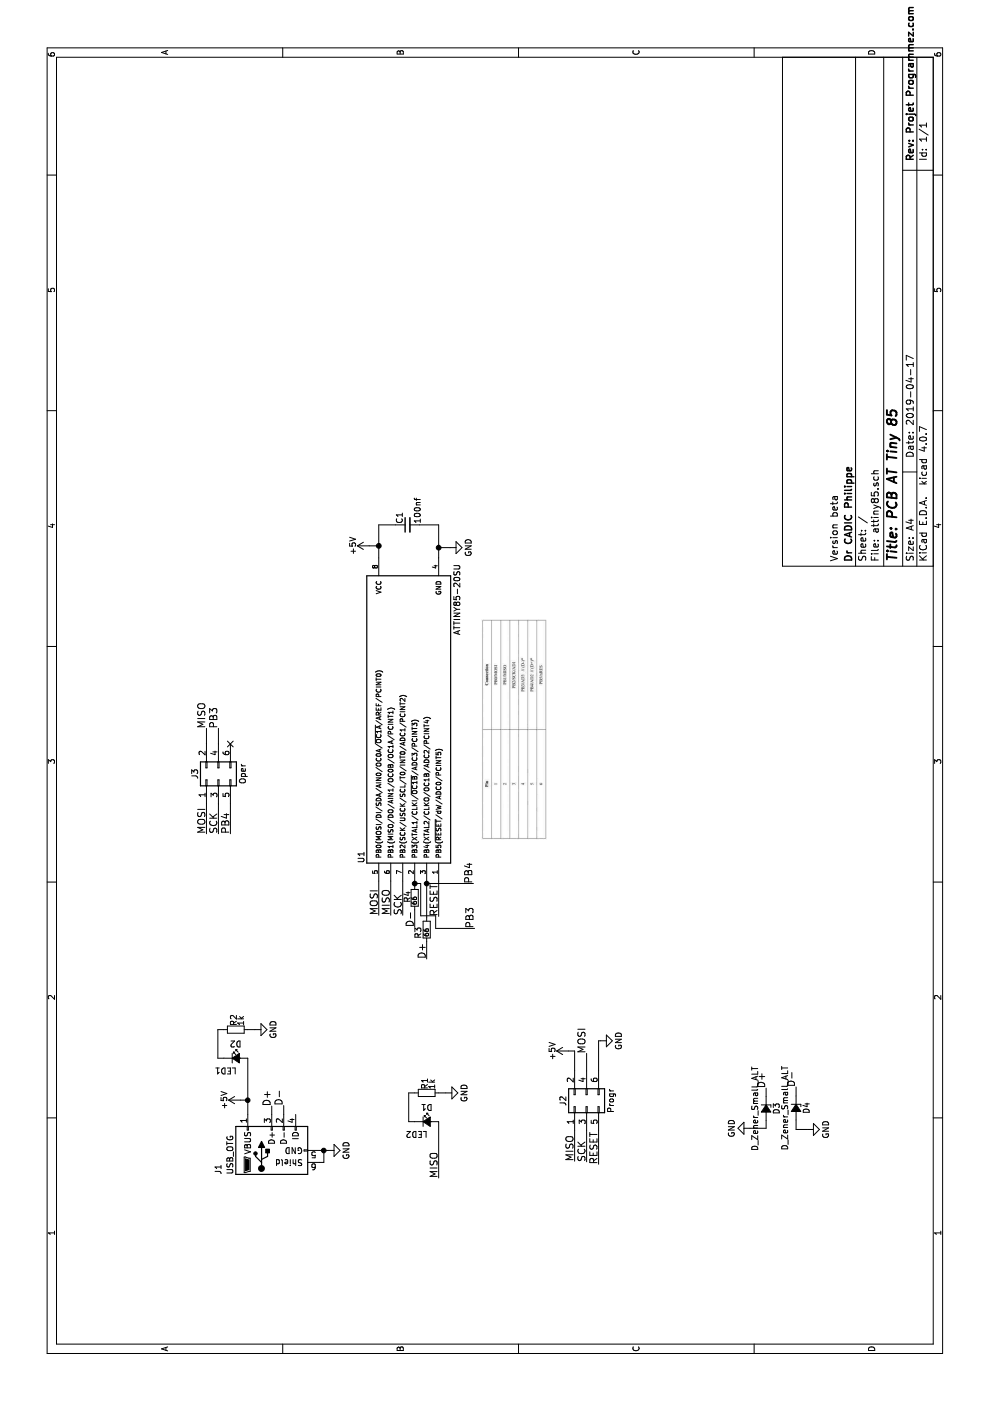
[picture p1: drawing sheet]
EESchema Schematic File Version 2
LIBS:attiny85-rescue
LIBS:power
LIBS:device
LIBS:switches
LIBS:relays
LIBS:motors
LIBS:transistors
LIBS:conn
LIBS:linear
LIBS:regul
LIBS:74xx
LIBS:cmos4000
LIBS:adc-dac
LIBS:memory
LIBS:xilinx
LIBS:microcontrollers
LIBS:dsp
LIBS:microchip
LIBS:analog_switches
LIBS:motorola
LIBS:texas
LIBS:intel
LIBS:audio
LIBS:interface
LIBS:digital-audio
LIBS:philips
LIBS:display
LIBS:cypress
LIBS:siliconi
LIBS:opto
LIBS:atmel
LIBS:contrib
LIBS:valves
LIBS:attiny85-cache
EELAYER 25 0
EELAYER END
$Descr A4 11693 8268
encoding utf-8
Sheet 1 1
Title "PCB AT Tiny 85"
Date "2019-04-17"
Rev "Projet Programmez.com"
Comp "Dr CADIC Philippe"
Comment1 "Version beta"
Comment2 ""
Comment3 ""
Comment4 ""
$EndDescr
$Comp
L ATTINY85-20SU U1
U 1 1
P 5690 3415
F 0 "U1" H 4540 3815 50  0000 C CNN
F 1 "ATTINY85-20SU" H 6690 3015 50  0000 C CNN
F 2 "Housings_SOIC:SOIC-8_3.9x4.9mm_Pitch1.27mm" H 6640 3415 50  0001 C CIN
F 3 "" H 5690 3415 50  0001 C CNN
	1    5690 3415
	1    0    0    -1  
$EndComp
$Comp
L USB_OTG J1
U 1 1
P 2090 2270
F 0 "J1" H 1890 2720 50  0000 L CNN
F 1 "USB_OTG" H 1890 2620 50  0000 L CNN
F 2 "Connectors_USB:USB_Micro-B_Molex-105017-0001" H 2240 2220 50  0001 C CNN
F 3 "" H 2240 2220 50  0001 C CNN
	1    2090 2270
	1    0    0    -1  
$EndComp
$Comp
L GND #PWR01
U 1 1
P 7125 3760
F 0 "#PWR01" H 7125 3510 50  0001 C CNN
F 1 "GND" H 7125 3610 50  0000 C CNN
F 2 "" H 7125 3760 50  0001 C CNN
F 3 "" H 7125 3760 50  0001 C CNN
	1    7125 3760
	1    0    0    -1  
$EndComp
Wire Wire Line
	7040 3665 7315 3665
Wire Wire Line
	7125 3665 7125 3760
$Comp
L +5V #PWR02
U 1 1
P 2510 2010
F 0 "#PWR02" H 2510 1860 50  0001 C CNN
F 1 "+5V" H 2510 2150 50  0000 C CNN
F 2 "" H 2510 2010 50  0001 C CNN
F 3 "" H 2510 2010 50  0001 C CNN
	1    2510 2010
	1    0    0    -1  
$EndComp
Wire Wire Line
	2390 2070 2860 2070
Wire Wire Line
	2510 2070 2510 2010
$Comp
L +5V #PWR03
U 1 1
P 7140 3085
F 0 "#PWR03" H 7140 2935 50  0001 C CNN
F 1 "+5V" H 7140 3225 50  0000 C CNN
F 2 "" H 7140 3085 50  0001 C CNN
F 3 "" H 7140 3085 50  0001 C CNN
	1    7140 3085
	1    0    0    -1  
$EndComp
Wire Wire Line
	7040 3165 7315 3165
Wire Wire Line
	7140 3165 7140 3085
$Comp
L GND #PWR04
U 1 1
P 2090 2740
F 0 "#PWR04" H 2090 2490 50  0001 C CNN
F 1 "GND" H 2090 2590 50  0000 C CNN
F 2 "" H 2090 2740 50  0001 C CNN
F 3 "" H 2090 2740 50  0001 C CNN
	1    2090 2740
	1    0    0    -1  
$EndComp
Wire Wire Line
	2090 2670 2090 2740
Wire Wire Line
	1990 2670 1990 2705
Wire Wire Line
	1990 2705 2090 2705
Connection ~ 2090 2705
$Comp
L Conn_02x03_Odd_Even J2
U 1 1
P 2455 4900
F 0 "J2" H 2505 5100 50  0000 C CNN
F 1 "Progr" H 2505 4700 50  0000 C CNN
F 2 "Socket_Strips:Socket_Strip_Straight_2x03_Pitch2.54mm" H 2455 4900 50  0001 C CNN
F 3 "" H 2455 4900 50  0001 C CNN
	1    2455 4900
	1    0    0    -1  
$EndComp
Text Label 4055 3265 0    60   ~ 0
MISO
Wire Wire Line
	4055 3265 4340 3265
Text Label 2000 4800 0    60   ~ 0
MISO
Wire Wire Line
	2255 4800 2000 4800
Text Label 2900 4900 0    60   ~ 0
MOSI
Wire Wire Line
	2755 4900 2900 4900
Text Label 1995 4900 0    60   ~ 0
SCK
Wire Wire Line
	1995 4900 2255 4900
Text Label 4055 3165 0    60   ~ 0
MOSI
Wire Wire Line
	4340 3165 4055 3165
Text Label 4055 3365 0    60   ~ 0
SCK
Wire Wire Line
	4340 3365 4055 3365
Text Label 1975 5000 0    60   ~ 0
RESET
Wire Wire Line
	2255 5000 1975 5000
Text Label 4045 3665 0    60   ~ 0
RESET
Wire Wire Line
	4340 3665 4045 3665
$Comp
L GND #PWR05
U 1 1
P 3005 5015
F 0 "#PWR05" H 3005 4765 50  0001 C CNN
F 1 "GND" H 3005 4865 50  0000 C CNN
F 2 "" H 3005 5015 50  0001 C CNN
F 3 "" H 3005 5015 50  0001 C CNN
	1    3005 5015
	1    0    0    -1  
$EndComp
Wire Wire Line
	2755 5000 3005 5000
Wire Wire Line
	3005 5000 3005 5015
$Comp
L +5V #PWR06
U 1 1
P 2920 4750
F 0 "#PWR06" H 2920 4600 50  0001 C CNN
F 1 "+5V" H 2920 4890 50  0000 C CNN
F 2 "" H 2920 4750 50  0001 C CNN
F 3 "" H 2920 4750 50  0001 C CNN
	1    2920 4750
	1    0    0    -1  
$EndComp
Wire Wire Line
	2755 4800 2920 4800
Wire Wire Line
	2920 4800 2920 4750
$Comp
L LED_Small_ALT D2
U 1 1
P 2860 1970
F 0 "D2" H 2810 2095 50  0000 L CNN
F 1 "LED1" H 2685 1870 50  0000 L CNN
F 2 "LEDs:LED_1206_HandSoldering" V 2860 1970 50  0001 C CNN
F 3 "" V 2860 1970 50  0001 C CNN
	1    2860 1970
	0    1    1    0   
$EndComp
Connection ~ 2510 2070
$Comp
L R_Small R2
U 1 1
P 3100 1970
F 0 "R2" H 3130 1990 50  0000 L CNN
F 1 "1k" H 3130 1930 50  0000 L CNN
F 2 "Resistors_SMD:R_1206_HandSoldering" H 3100 1970 50  0001 C CNN
F 3 "" H 3100 1970 50  0001 C CNN
	1    3100 1970
	1    0    0    -1  
$EndComp
Wire Wire Line
	2860 1870 2860 1820
Wire Wire Line
	2860 1820 3100 1820
Wire Wire Line
	3100 1820 3100 1870
$Comp
L GND #PWR07
U 1 1
P 3100 2130
F 0 "#PWR07" H 3100 1880 50  0001 C CNN
F 1 "GND" H 3100 1980 50  0000 C CNN
F 2 "" H 3100 2130 50  0001 C CNN
F 3 "" H 3100 2130 50  0001 C CNN
	1    3100 2130
	1    0    0    -1  
$EndComp
Wire Wire Line
	3100 2070 3100 2130
Wire Wire Line
	1860 3665 2330 3665
$Comp
L LED_Small_ALT D1
U 1 1
P 2330 3565
F 0 "D1" H 2280 3690 50  0000 L CNN
F 1 "LED2" H 2155 3465 50  0000 L CNN
F 2 "LEDs:LED_1206_HandSoldering" V 2330 3565 50  0001 C CNN
F 3 "" V 2330 3565 50  0001 C CNN
	1    2330 3565
	0    1    1    0   
$EndComp
$Comp
L R_Small R1
U 1 1
P 2570 3565
F 0 "R1" H 2600 3585 50  0000 L CNN
F 1 "1k" H 2600 3525 50  0000 L CNN
F 2 "Resistors_SMD:R_1206_HandSoldering" H 2570 3565 50  0001 C CNN
F 3 "" H 2570 3565 50  0001 C CNN
	1    2570 3565
	1    0    0    -1  
$EndComp
Wire Wire Line
	2330 3465 2330 3415
Wire Wire Line
	2330 3415 2570 3415
Wire Wire Line
	2570 3415 2570 3465
$Comp
L GND #PWR08
U 1 1
P 2570 3725
F 0 "#PWR08" H 2570 3475 50  0001 C CNN
F 1 "GND" H 2570 3575 50  0000 C CNN
F 2 "" H 2570 3725 50  0001 C CNN
F 3 "" H 2570 3725 50  0001 C CNN
	1    2570 3725
	1    0    0    -1  
$EndComp
Wire Wire Line
	2570 3665 2570 3725
Text Label 1860 3665 0    60   ~ 0
MISO
Text Label 2460 2270 0    60   ~ 0
D+
Wire Wire Line
	2390 2270 2460 2270
Text Label 3690 3565 0    60   ~ 0
D+
$Comp
L R_Small R3
U 1 1
P 3935 3565
F 0 "R3" V 3860 3490 50  0000 L CNN
F 1 "66" V 3930 3505 39  0000 L CNN
F 2 "Resistors_SMD:R_1206_HandSoldering" H 3935 3565 50  0001 C CNN
F 3 "" H 3935 3565 50  0001 C CNN
	1    3935 3565
	0    1    1    0   
$EndComp
Wire Wire Line
	4035 3565 4340 3565
Wire Wire Line
	3835 3565 3690 3565
Text Label 3955 3465 0    60   ~ 0
D-
$Comp
L R_Small R4
U 1 1
P 4200 3465
F 0 "R4" V 4135 3425 50  0000 L CNN
F 1 "66" V 4195 3405 39  0000 L CNN
F 2 "Resistors_SMD:R_1206_HandSoldering" H 4200 3465 50  0001 C CNN
F 3 "" H 4200 3465 50  0001 C CNN
	1    4200 3465
	0    1    1    0   
$EndComp
Wire Wire Line
	3955 3465 4100 3465
Wire Wire Line
	4300 3465 4340 3465
Text Label 2465 2370 0    60   ~ 0
D-
Wire Wire Line
	2390 2370 2465 2370
Text Label 2610 6400 0    60   ~ 0
D+
Wire Wire Line
	2540 6400 2610 6400
Text Label 2620 6650 0    60   ~ 0
D-
Wire Wire Line
	2545 6650 2620 6650
$Comp
L GND #PWR09
U 1 1
P 2265 6745
F 0 "#PWR09" H 2265 6495 50  0001 C CNN
F 1 "GND" H 2265 6595 50  0000 C CNN
F 2 "" H 2265 6745 50  0001 C CNN
F 3 "" H 2265 6745 50  0001 C CNN
	1    2265 6745
	1    0    0    -1  
$EndComp
$Comp
L GND #PWR010
U 1 1
P 2275 6265
F 0 "#PWR010" H 2275 6015 50  0001 C CNN
F 1 "GND" H 2275 6115 50  0000 C CNN
F 2 "" H 2275 6265 50  0001 C CNN
F 3 "" H 2275 6265 50  0001 C CNN
	1    2275 6265
	-1   0    0    1   
$EndComp
$Comp
L D_Zener_Small_ALT D3
U 1 1
P 2440 6400
F 0 "D3" H 2440 6490 50  0000 C CNN
F 1 "D_Zener_Small_ALT" H 2440 6310 50  0000 C CNN
F 2 "TO_SOT_Packages_SMD:SOT-23" V 2440 6400 50  0001 C CNN
F 3 "" V 2440 6400 50  0001 C CNN
	1    2440 6400
	-1   0    0    1   
$EndComp
$Comp
L D_Zener_Small_ALT D4
U 1 1
P 2445 6650
F 0 "D4" H 2445 6740 50  0000 C CNN
F 1 "D_Zener_Small_ALT" H 2445 6560 50  0000 C CNN
F 2 "TO_SOT_Packages_SMD:SOT-23" V 2445 6650 50  0001 C CNN
F 3 "" V 2445 6650 50  0001 C CNN
	1    2445 6650
	-1   0    0    1   
$EndComp
Wire Wire Line
	2340 6400 2275 6400
Wire Wire Line
	2275 6400 2275 6265
Wire Wire Line
	2345 6650 2265 6650
Wire Wire Line
	2265 6650 2265 6745
$Comp
L Conn_02x03_Odd_Even J3
U 1 1
P 5185 1825
F 0 "J3" H 5235 2025 50  0000 C CNN
F 1 "Oper" H 5235 1625 50  0000 C CNN
F 2 "Socket_Strips:Socket_Strip_Straight_2x03_Pitch2.54mm" H 5185 1825 50  0001 C CNN
F 3 "" H 5185 1825 50  0001 C CNN
	1    5185 1825
	1    0    0    -1  
$EndComp
Text Label 4735 1725 0    60   ~ 0
MOSI
Text Label 5615 1725 0    60   ~ 0
MISO
Text Label 4735 1825 0    60   ~ 0
SCK
Text Label 5615 1825 0    60   ~ 0
PB3
Text Label 4320 3955 0    60   ~ 0
PB4
Wire Wire Line
	4320 3955 4320 3565
Connection ~ 4320 3565
Text Label 3945 3965 0    60   ~ 0
PB3
Wire Wire Line
	3945 3965 3945 3640
Wire Wire Line
	3945 3640 4050 3640
Wire Wire Line
	4050 3640 4050 3515
Wire Wire Line
	4050 3515 4320 3515
Wire Wire Line
	4320 3515 4320 3465
Connection ~ 4320 3465
Text Label 4735 1925 0    60   ~ 0
PB4
NoConn ~ 5485 1925
Wire Wire Line
	5485 1725 5615 1725
Wire Wire Line
	5485 1825 5615 1825
Wire Wire Line
	4985 1725 4735 1725
Wire Wire Line
	4985 1825 4735 1825
Wire Wire Line
	4985 1925 4735 1925
$Comp
L C_Small C1
U 1 1
P 7315 3405
F 0 "C1" H 7325 3475 50  0000 L CNN
F 1 "100nf" H 7325 3325 50  0000 L CNN
F 2 "Capacitors_SMD:C_1206_HandSoldering" H 7315 3405 50  0001 C CNN
F 3 "" H 7315 3405 50  0001 C CNN
	1    7315 3405
	1    0    0    -1  
$EndComp
Wire Wire Line
	7315 3165 7315 3305
Connection ~ 7140 3165
Wire Wire Line
	7315 3665 7315 3505
Connection ~ 7125 3665
$EndSCHEMATC
